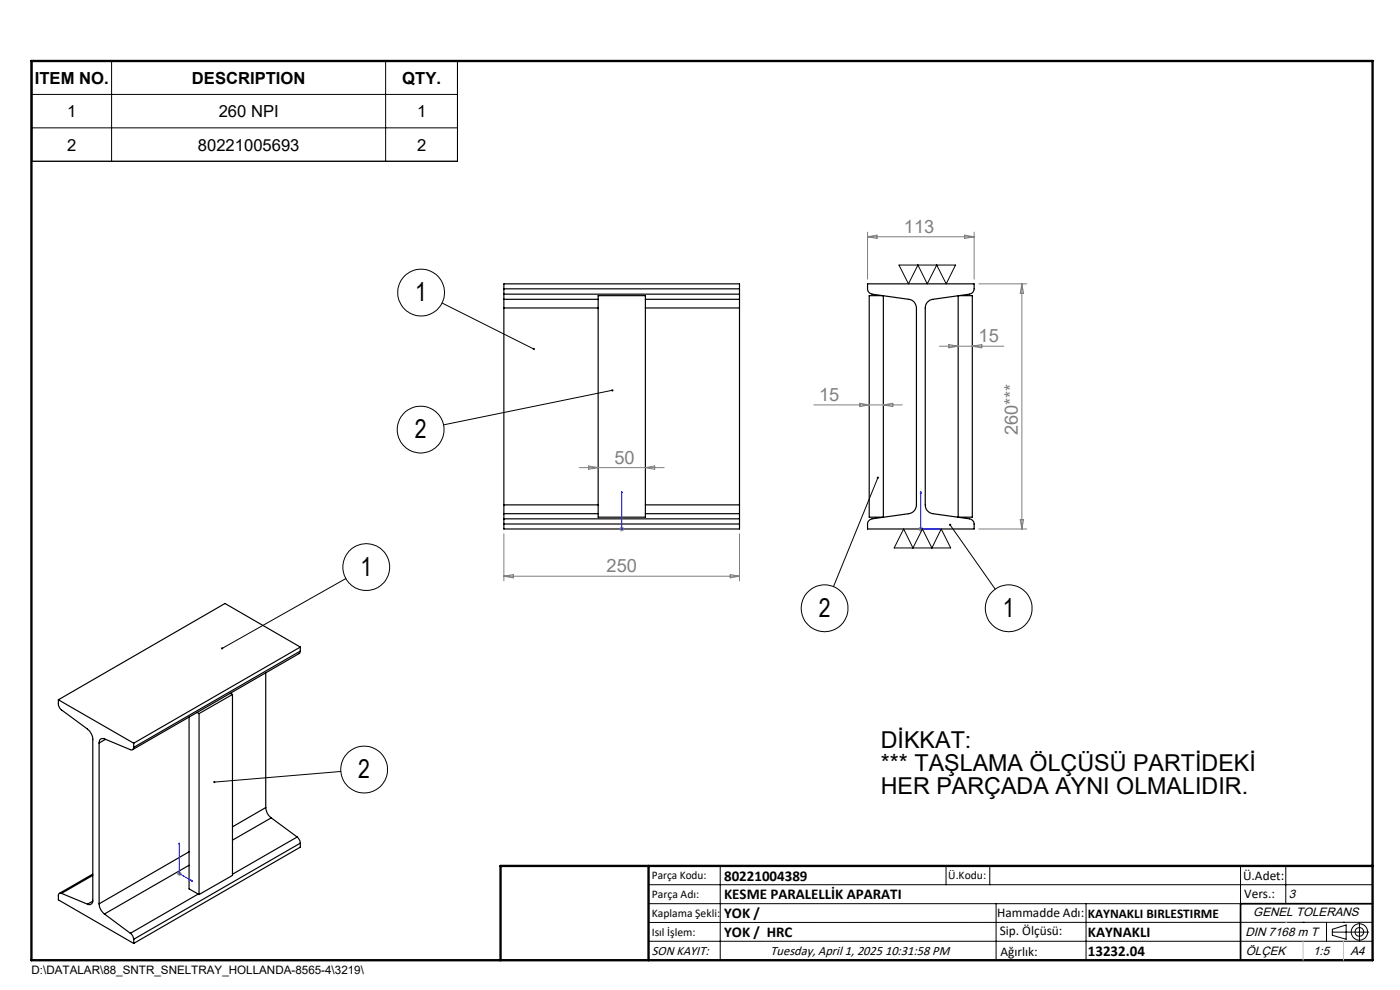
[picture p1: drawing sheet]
<svg xmlns="http://www.w3.org/2000/svg" width="297mm" height="210mm" viewBox="0 0 297 210" stroke-linecap="round" stroke-linejoin="round" font-family="sans-serif">
<g fill="none" stroke="#000" stroke-width=".25">
<path d="M106.9 61.3v1.1M106.9 63.5v1.8M106.9 62.4h50M106.9 61.3h50M106.9 61.3v-1.1h50v1.1M106.9 62.4v1.1M106.9 65.3v41.8M106.9 63.5h20M106.9 65.3h20M126.9 62.7h10v47h-10zM136.9 63.5h20M136.9 65.3h20"/>
<path d="M156.9 61.3v1.1M156.9 63.5v1.8M156.9 62.4v1.1M156.9 65.3v41.8M184 60.2h22.7v1.1a1.16 1.16 0 0 1-1 1.1l-7.8 1.1a1.82 1.82 0 0 0-1.6 1.8v41.8a1.89 1.89 0 0 0 1.6 1.9l7.8 1.1a1.16 1.16 0 0 1 1 1.1v1h-22.7v-1a1.17 1.17 0 0 1 1-1.1l7.8-1.1a1.89 1.89 0 0 0 1.6-1.9v-41.8a1.82 1.82 0 0 0-1.6-1.8l-7.8-1.1a1.17 1.17 0 0 1-1-1.1zM184.4 62.7h3v47h-3zM203.3 62.7h3v47h-3zM106.9 110.1v1.1M106.9 107.1v1.9M106.9 109v1.1M106.9 111.2v1h50v-1M106.9 111.2h50"/>
<path d="M106.9 110.1h50M106.9 109h20M106.9 107.1h20M136.9 109h20M136.9 107.1h20M156.9 110.1v1.1M156.9 107.1v1.9M156.9 109v1.1M63.7 138.1l-.2 .5-35.4 20.4M63.7 137.3l-35.3 20.3M63.7 137.3l-16-9.3-35.3 20.4M63.7 138.1l-35.3 20.4"/>
<path d="M63.7 137.3v.8M12.4 148.4v.9a1.71 1.71 0 0 0 .7 1.3l5.5 4a2.96 2.96 0 0 1 1.1 2.2v34.2a.77 .77 0 0 1-.3 .7 .77 .77 0 0 1-.8 .1M12.4 148.4l16 9.2M21 157.6a.78 .78 0 0 1 .3-.8 .78 .78 0 0 1 .9-.1l5.5 2.3a.49 .49 0 0 0 .7-.5M21 157.6v34.1M22.4 156.8l-1.4 .8M28.4 157.6v.9M40.1 152.1v36.5l2.1 1.2M41.8 151.1l.4 .3M42.2 151.4v38.4M48.9 147.1l.4 .2M49.3 147.3v38.4l-7.1 4.1"/>
<path d="M49.3 147.3l-7.1 4.1M56.4 142.7v28.6M56.4 171.3a2.85 2.85 0 0 0 1.1 2.2M56.4 171.3l-7.1 4.1M57.5 173.5l5.5 4M57.5 173.5l-8.2 4.7M63 177.5l.6 .8 .1 .5M63 177.5l-13.7 7.9M63.7 178.8v.9l-35.3 20.4M63.7 178.8l-35.3 20.4M13.1 189.5a.47 .47 0 0 0-.6 0 .47 .47 0 0 0-.1 .5v.9l16 9.2M13.1 189.5l5.5 2.3"/>
<path d="M19.7 185.4l-7.1 4.1M19.7 191.2l-1.1 .6M19.7 185.7l-6.6 3.8M21 191.7a2.97 2.97 0 0 0 1.2 2.2M22.2 193.9l5.5 4.1M27.7 198l.5 .5 .2 .7M28.4 199.2v.9M40.1 180.7l-19.1 11M40.1 183.5l-17.9 10.4M42.1 189.6l-14.4 8.4M106.2 203.7h185"/>
</g>
<g fill="none" stroke="#000" stroke-width=".21">
<path d="M6.7 12.9h90.3v21.3h-90.3zM23.7 12.9v21.3M81.8 12.9v21.3M6.7 20h90.3M6.7 27.1h90.3M190.7 56.2h12l-2 4-2-4-2 4-2-4-2 4zM93.8 64.3l19.4 9.7M129.9 82.8l-35.8 7.3M186.2 101.3l-9.4 23.2M191.7 112.2l2 4 2-4 2 4 2-4 2 4h-12zM201.5 111.3l9.6 13.7M73.4 122.7l-26.3 14.8"/>
<path d="M72.3 163.6l-26.8 2.3M137.6 187.7h153.6M137.6 191.7h153.6M137.6 199.7h153.6M152.8 183.7v20M200.7 183.7v4M210 183.7v4M211.3 191.7v12M230.4 191.7v12M263.2 183.7v20M272.8 183.7v8M276.4 195.6h.1"/>
<path d="M281.4 195.6v4.1M282.6 197.7h7.8M282.6 197.1l3-.9v3l-3-.8zM285 195.6h.1M288.4 195.8v3.8M291.2 195.6l-153.6 .1"/>
<circle cx="89.3" cy="62.1" r="5"/>
<circle cx="89.2" cy="91.1" r="5"/>
<circle cx="77.7" cy="120.3" r="5"/>
<circle cx="174.9" cy="129" r="5"/>
<circle cx="214" cy="129" r="5"/>
<circle cx="77.2" cy="163.2" r="5"/>
<circle cx="288.4" cy="197.7" r="1.74"/>
<circle cx="288.4" cy="197.7" r=".93"/>
</g>
<path d="M131.9 112.1v.2zM131.9 104.2v.4v-.4M131.9 112.2h.1M131.9 104.2v8M195.3 104.2l.1 .4h-.2zM195.3 104.2v8h4M198.9 112.1l.4 .1-.4 .1zM38 178.8l.1 .3h-.1zM38 178.8v6.5l2.9 1.6M40.6 186.7l.3 .2h-.3z" fill="none" stroke="#00f" stroke-width=".21"/>
<g fill="none" stroke="#808080" stroke-width=".21">
<path d="M184 49.2v10M184 50.2h22.7M184 50.2l2.1-.3v.7zM204.6 49.9l2.1 .3-2.1 .4zM206.7 49.2v10M199.3 73.4h13.7M201.3 73.1l2 .3-2 .4zM206.3 73.4l2-.3v.7zM207.6 60.2h10.2M216.8 60.2v52M216.8 60.2l.3 2h-.7zM122.9 99.2h18"/>
<path d="M124.9 98.8l2 .4-2 .3zM136.9 99.2l2-.4v.7zM172.6 85.9h18.8M182.4 85.5l2 .4-2 .3zM187.4 85.9l2-.4v.7zM106.9 113.2v10M131.4 112.2h1M131.6 111.9l.7 .7M131.9 111.7v1M132.3 111.9l-.7 .7M156.9 113.2v10M194.8 112.2h1"/>
<path d="M195 111.9l.7 .7M195.3 111.7v1M195.7 111.9l-.7 .7M207.6 112.2h10.2M216.4 110.2h.7l-.3 2zM106.9 122.2h50M106.9 122.2l2-.3v.7zM154.9 121.9l2 .3-2 .4zM37.5 185.3h1M37.7 185l.7 .7M38 184.8v1M38.4 185l-.7 .7"/>
</g>
<path d="M291.2 191.7h-28v12" fill="none" stroke="#000" stroke-width=".35"/>
<path d="M6.7 12.9h284.5v190.8h-284.5zM137.6 183.7v20M291.2 183.7h-185v20" fill="none" stroke="#000" stroke-width=".5"/>
<path d="M272.8 195.6h.1M276.4 199.7v4M285 199.7v4" fill="none" stroke="#c0c0c0" stroke-width=".21"/>
<path d="M129.8 82.6l-.1 .3a.23 .23 0 0 0 .3 .1 .23 .23 0 0 0 .1-.2h-.2h.2zM113.1 73.9v.3l.4-.1-.3-.1 .3 .1a.23 .23 0 0 0-.1-.3 .23 .23 0 0 0-.3 .1zM186.1 101.2a.23 .23 0 0 0 0 .3 .23 .23 0 0 0 .3 0 .23 .23 0 0 0-.1-.4l-.1 .2 .1-.2zM201.4 111.2a.24 .24 0 0 0 .1 .4 .24 .24 0 0 0 .3-.3 .24 .24 0 0 0-.4-.2l.1 .2zM45.3 165.8l-.1 .1h.3h-.3a.24 .24 0 0 0 .4 .2 .24 .24 0 0 0 0-.4 .24 .24 0 0 0-.3 .1zM47 137.3l-.1 .3 .2-.1-.2 .1a.23 .23 0 0 0 .3 .1 .23 .23 0 0 0 .1-.3 .23 .23 0 0 0-.3-.1z" fill="#000"/>
<g fill="#00f">
<path d="M131.9 112.1v.2zM131.9 104.2v.4z"/>
<path d="M40.6 186.7l.3 .2h-.3zM38 178.8l.1 .3h-.1z"/>
<path d="M198.9 112.1l.4 .1-.4 .1zM195.3 104.2l.1 .4h-.2z"/>
</g>
<g font-size="5.5">
<text x="88.1" y="63.9">1</text>
<text x="88" y="92.9">2</text>
<text x="76.5" y="122.1">1</text>
<text x="173.7" y="130.8">2</text>
<text x="212.8" y="130.8">1</text>
<text x="76" y="165">2</text>
</g>
<g font-size="4.9">
<text x="186.9" y="158.6">DİKKAT:</text>
<text x="186.9" y="163.5">*** TAŞLAMA ÖLÇÜSÜ PARTİDEKİ</text>
<text x="186.9" y="168.5">HER PARÇADA AYNI OLMALIDIR.</text>
</g>
<g font-size="3.9" fill="#808080">
<text x="191.8" y="49.3">113</text>
<text x="207.6" y="72.6">15</text>
<text x="173.7" y="85">15</text>
<text x="215.9" y="92.4" transform="rotate(-90 215.9 92.4)">260***</text>
<text x="130.4" y="98.3">50</text>
<text x="128.7" y="121.3">250</text>
</g>
<g font-size="3.5">
<text x="7.4" y="17.8">ITEM NO.</text>
<text x="40.7" y="17.8">DESCRIPTION</text>
<text x="85.3" y="17.8">QTY.</text>
<text x="14.2" y="24.9">1</text>
<text x="46.4" y="24.9">260 NPI</text>
<text x="88.5" y="24.9">1</text>
<text x="14.2" y="31.9">2</text>
<text x="42" y="31.9">80221005693</text>
<text x="88.5" y="31.9">2</text>
</g>
<g font-size="3.2">
<text x="153.6" y="190.8">KESME PARALELLİK APARATI</text>
<text x="153.6" y="186.8">80221004389</text>
<text x="153.6" y="194.8">YOK /</text>
<text x="153.6" y="198.8">YOK / HRC</text>
<text x="230.8" y="198.7">KAYNAKLI</text>
<text x="230.8" y="202.8">13232.04</text>
</g>
<g font-size="2.8">
<text x="263.7" y="186.7">Ü.Adet:</text>
<text x="263.9" y="190.5">Vers.:</text>
<text x="211.5" y="194.5">Hammadde Adı:</text>
<text x="230.8" y="194.7">KAYNAKLI BIRLESTIRME</text>
<text x="138.3" y="202.6">SON KAYIT:</text>
<text x="163.5" y="202.6">Tuesday, April 1, 2025 10:31:58 PM</text>
<text x="212.1" y="198.4">Sip. Ölçüsü:</text>
<text x="212.2" y="202.7">Ağırlık:</text>
</g>
<g font-size="2.6">
<text x="273.4" y="190.4">3</text>
<text x="265.9" y="194.4">GENEL TOLERANS</text>
<text x="264.2" y="198.5">DIN 7168 m T</text>
<text x="264.3" y="202.6">ÖLÇEK</text>
<text x="278.5" y="202.6">1:5</text>
<text x="286.5" y="202.6">A4</text>
</g>
<g font-size="2.5">
<text x="138.3" y="186.4">Parça Kodu:</text>
<text x="138.3" y="190.5">Parça Adı:</text>
<text x="201.2" y="186.5">Ü.Kodu:</text>
<text x="138.3" y="194.5">Kaplama Şekli:</text>
<text x="138.3" y="198.6">Isıl İşlem:</text>
<text x="6.7" y="206.7">D:\DATALAR\88_SNTR_SNELTRAY_HOLLANDA-8565-4\3219\</text>
</g>
</svg>
